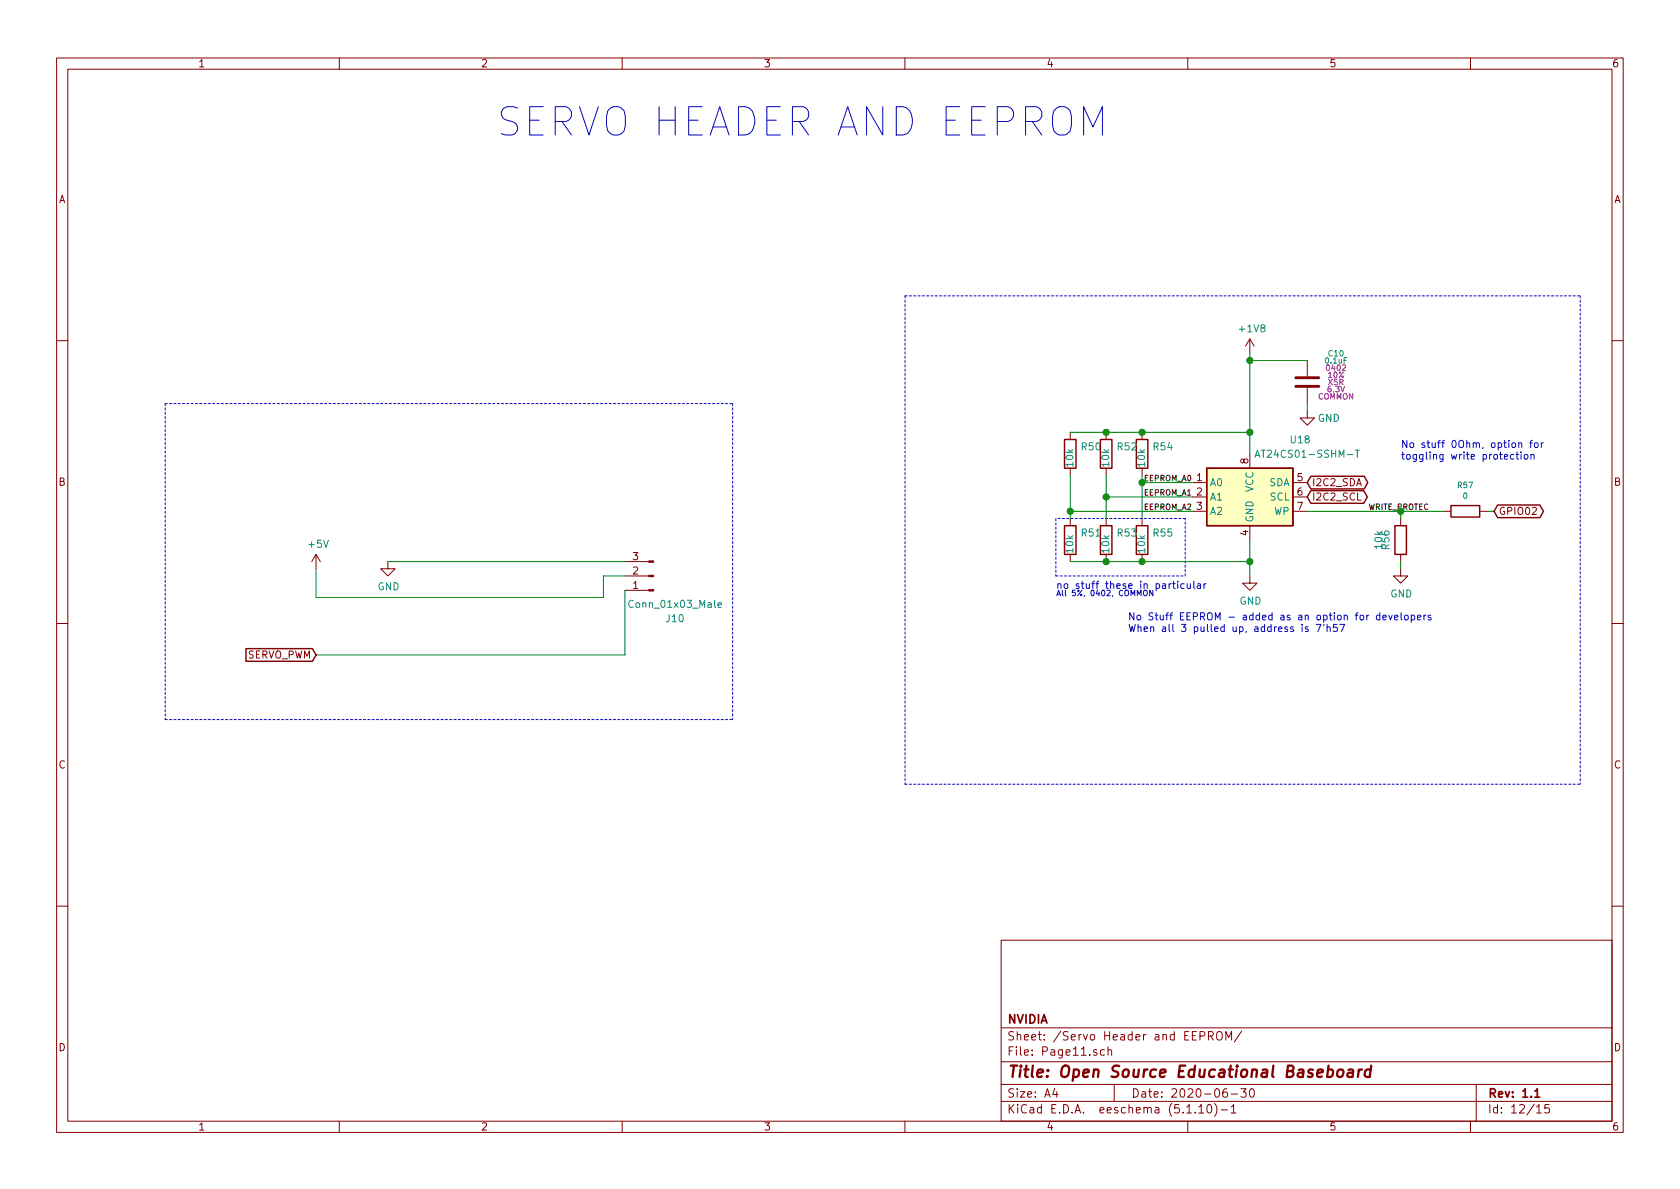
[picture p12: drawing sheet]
EESchema Schematic File Version 4
EELAYER 30 0
EELAYER END
$Descr A4 11693 8268
encoding utf-8
Sheet 12 15
Title "Open Source Educational Baseboard"
Date "2020-06-30"
Rev "1.1"
Comp "NVIDIA"
Comment1 ""
Comment2 ""
Comment3 ""
Comment4 ""
$EndDescr
Text Notes 3450 950  0    197  ~ 0
SERVO HEADER AND EEPROM\n
$Comp
L power:GND #PWR0131
U 1 1
P 2700 3900
F 0 "#PWR0131" H 2700 3650 50  0001 C CNN
F 1 "GND" H 2705 3727 50  0000 C CNN
F 2 "" H 2700 3900 50  0001 C CNN
F 3 "" H 2700 3900 50  0001 C CNN
	1    2700 3900
	1    0    0    -1  
$EndComp
$Comp
L power:+5V #PWR0130
U 1 1
P 2200 3950
F 0 "#PWR0130" H 2200 3800 50  0001 C CNN
F 1 "+5V" H 2215 4123 50  0000 C CNN
F 2 "" H 2200 3950 50  0001 C CNN
F 3 "" H 2200 3950 50  0001 C CNN
	1    2200 3950
	1    0    0    -1  
$EndComp
Text GLabel 2200 4550 0    50   Input ~ 0
SERVO_PWM
Wire Wire Line
	2200 4550 4350 4550
Wire Wire Line
	4350 4550 4350 4100
Wire Wire Line
	2700 3900 4350 3900
Wire Wire Line
	2200 3950 2200 4150
Wire Wire Line
	2200 4150 4200 4150
Wire Wire Line
	4200 4150 4200 4000
Wire Wire Line
	4200 4000 4350 4000
$Comp
L Connector:Conn_01x03_Male J10
U 1 1
P 4550 4000
F 0 "J10" H 4400 4300 50  0000 C CNN
F 1 "Conn_01x03_Male" H 4400 4200 50  0000 C CNN
F 2 "Connector_PinHeader_2.54mm:PinHeader_1x03_P2.54mm_Vertical" H 4550 4000 50  0001 C CNN
F 3 "~" H 4550 4000 50  0001 C CNN
	1    4550 4000
	-1   0    0    1   
$EndComp
$Comp
L power:GND #PWR?
U 1 1
P 8700 4000
AR Path="/5EEE1E2D/5F03908F" Ref="#PWR?"  Part="1" 
AR Path="/5EF6A6C5/5F03908F" Ref="#PWR0133"  Part="1" 
F 0 "#PWR0133" H 8700 3750 50  0001 C CNN
F 1 "GND" H 8705 3827 50  0000 C CNN
F 2 "" H 8700 4000 50  0001 C CNN
F 3 "" H 8700 4000 50  0001 C CNN
	1    8700 4000
	1    0    0    -1  
$EndComp
Wire Wire Line
	8700 3150 8700 3000
Text Notes 7850 4400 0    50   ~ 0
No Stuff EEPROM - added as an option for developers\nWhen all 3 pulled up, address is 7'h57\n
Text GLabel 9100 3450 2    50   BiDi ~ 0
I2C2_SCL
Text GLabel 9100 3350 2    50   BiDi ~ 0
I2C2_SDA
$Comp
L Device:R R?
U 1 1
P 9750 3750
AR Path="/5EEE1E2D/5F0390A1" Ref="R?"  Part="1" 
AR Path="/5EF6A6C5/5F0390A1" Ref="R56"  Part="1" 
F 0 "R56" V 9850 3750 50  0000 C CNN
F 1 "10k" V 9900 3750 50  0000 C CNN
F 2 "Resistor_SMD:R_0402_1005Metric" V 9680 3750 50  0001 C CNN
F 3 "~" H 9750 3750 50  0001 C CNN
	1    9750 3750
	-1   0    0    1   
$EndComp
$Comp
L Device:R R?
U 1 1
P 7700 3150
AR Path="/5EEE1E2D/5F0390AB" Ref="R?"  Part="1" 
AR Path="/5EF6A6C5/5F0390AB" Ref="R52"  Part="1" 
F 0 "R52" H 7630 3104 50  0000 R CNN
F 1 "10k" V 7700 3250 50  0000 R CNN
F 2 "Resistor_SMD:R_0402_1005Metric" V 7630 3150 50  0001 C CNN
F 3 "~" H 7700 3150 50  0001 C CNN
	1    7700 3150
	-1   0    0    1   
$EndComp
$Comp
L Device:R R?
U 1 1
P 7450 3150
AR Path="/5EEE1E2D/5F0390B1" Ref="R?"  Part="1" 
AR Path="/5EF6A6C5/5F0390B1" Ref="R50"  Part="1" 
F 0 "R50" H 7380 3104 50  0000 R CNN
F 1 "10k" V 7450 3250 50  0000 R CNN
F 2 "Resistor_SMD:R_0402_1005Metric" V 7380 3150 50  0001 C CNN
F 3 "~" H 7450 3150 50  0001 C CNN
	1    7450 3150
	-1   0    0    1   
$EndComp
$Comp
L Device:R R?
U 1 1
P 7950 3150
AR Path="/5EEE1E2D/5F0390B7" Ref="R?"  Part="1" 
AR Path="/5EF6A6C5/5F0390B7" Ref="R54"  Part="1" 
F 0 "R54" H 7880 3104 50  0000 R CNN
F 1 "10k" V 7950 3250 50  0000 R CNN
F 2 "Resistor_SMD:R_0402_1005Metric" V 7880 3150 50  0001 C CNN
F 3 "~" H 7950 3150 50  0001 C CNN
	1    7950 3150
	-1   0    0    1   
$EndComp
$Comp
L Device:R R?
U 1 1
P 7450 3750
AR Path="/5EEE1E2D/5F0390BD" Ref="R?"  Part="1" 
AR Path="/5EF6A6C5/5F0390BD" Ref="R51"  Part="1" 
F 0 "R51" H 7380 3704 50  0000 R CNN
F 1 "10k" V 7450 3850 50  0000 R CNN
F 2 "Resistor_SMD:R_0402_1005Metric" V 7380 3750 50  0001 C CNN
F 3 "~" H 7450 3750 50  0001 C CNN
	1    7450 3750
	-1   0    0    1   
$EndComp
$Comp
L Device:R R?
U 1 1
P 7700 3750
AR Path="/5EEE1E2D/5F0390C3" Ref="R?"  Part="1" 
AR Path="/5EF6A6C5/5F0390C3" Ref="R53"  Part="1" 
F 0 "R53" H 7630 3704 50  0000 R CNN
F 1 "10k" V 7700 3850 50  0000 R CNN
F 2 "Resistor_SMD:R_0402_1005Metric" V 7630 3750 50  0001 C CNN
F 3 "~" H 7700 3750 50  0001 C CNN
	1    7700 3750
	-1   0    0    1   
$EndComp
$Comp
L Device:R R?
U 1 1
P 7950 3750
AR Path="/5EEE1E2D/5F0390C9" Ref="R?"  Part="1" 
AR Path="/5EF6A6C5/5F0390C9" Ref="R55"  Part="1" 
F 0 "R55" H 7880 3704 50  0000 R CNN
F 1 "10k" V 7950 3850 50  0000 R CNN
F 2 "Resistor_SMD:R_0402_1005Metric" V 7880 3750 50  0001 C CNN
F 3 "~" H 7950 3750 50  0001 C CNN
	1    7950 3750
	-1   0    0    1   
$EndComp
Wire Wire Line
	7450 3900 7700 3900
Connection ~ 8700 3900
Wire Wire Line
	8700 3900 8700 4000
Connection ~ 7700 3900
Wire Wire Line
	7700 3900 7950 3900
Connection ~ 7950 3900
Wire Wire Line
	7950 3900 8700 3900
Connection ~ 8700 3000
Wire Wire Line
	8700 3000 8700 2500
Connection ~ 7700 3000
Wire Wire Line
	7700 3000 7950 3000
Connection ~ 7950 3000
Wire Wire Line
	7950 3000 8700 3000
Wire Wire Line
	7450 3000 7700 3000
Wire Wire Line
	7450 3300 7450 3550
Wire Wire Line
	7700 3300 7700 3450
Wire Wire Line
	7950 3300 7950 3350
Wire Wire Line
	8300 3350 7950 3350
Connection ~ 7950 3350
Wire Wire Line
	7950 3350 7950 3600
Wire Wire Line
	8300 3450 7700 3450
Connection ~ 7700 3450
Wire Wire Line
	7700 3450 7700 3600
Wire Wire Line
	8300 3550 7450 3550
Connection ~ 7450 3550
Wire Wire Line
	7450 3550 7450 3600
$Comp
L Memory_EEPROM:AT24CS01-MAHM U?
U 1 1
P 8700 3450
AR Path="/5EEE1E2D/5F039089" Ref="U?"  Part="1" 
AR Path="/5EF6A6C5/5F039089" Ref="U18"  Part="1" 
F 0 "U18" H 9050 3850 50  0000 C CNN
F 1 "AT24CS01-SSHM-T" H 9100 3750 50  0000 C CNN
F 2 "Package_SO:SOIC-8_3.9x4.9mm_P1.27mm" H 8700 3450 50  0001 C CNN
F 3 "http://ww1.microchip.com/downloads/en/DeviceDoc/Atmel-8815-SEEPROM-AT24CS01-02-Datasheet.pdf" H 8700 3450 50  0001 C CNN
	1    8700 3450
	1    0    0    -1  
$EndComp
$Comp
L power:+1V8 #PWR0132
U 1 1
P 8700 2450
F 0 "#PWR0132" H 8700 2300 50  0001 C CNN
F 1 "+1V8" H 8715 2623 50  0000 C CNN
F 2 "" H 8700 2450 50  0001 C CNN
F 3 "" H 8700 2450 50  0001 C CNN
	1    8700 2450
	1    0    0    -1  
$EndComp
Wire Notes Line
	7350 4000 8250 4000
Wire Notes Line
	8250 4000 8250 3600
Wire Notes Line
	8250 3600 7350 3600
Wire Notes Line
	7350 3600 7350 4000
Text Notes 7350 4100 0    50   ~ 0
no stuff these in particular
Text Notes 7350 4150 0    39   ~ 0
All 5%, 0402, COMMON
Wire Wire Line
	8700 3750 8700 3900
$Comp
L Device:R R57
U 1 1
P 10200 3550
F 0 "R57" V 10017 3550 39  0000 C CNN
F 1 "0" V 10092 3550 39  0000 C CNN
F 2 "Resistor_SMD:R_0402_1005Metric" V 10130 3550 39  0001 C CNN
F 3 "~" H 10200 3550 39  0001 C CNN
	1    10200 3550
	0    1    1    0   
$EndComp
Text GLabel 10400 3550 2    50   BiDi ~ 0
GPIO02
Wire Wire Line
	10350 3550 10400 3550
Text Notes 9750 3200 0    50   ~ 0
No stuff 0Ohm, option for \ntoggling write protection
Wire Notes Line
	6300 5450 11000 5450
Wire Notes Line
	6300 2050 6300 5450
Wire Notes Line
	11000 2050 11000 5450
Wire Notes Line
	6300 2050 11000 2050
Wire Notes Line
	1150 5000 5100 5000
Wire Notes Line
	1150 2800 5100 2800
Wire Notes Line
	5100 2800 5100 5000
Wire Notes Line
	1150 2800 1150 5000
Text Label 8300 3350 2    39   ~ 0
EEPROM_A0
Text Label 8300 3450 2    39   ~ 0
EEPROM_A1
Text Label 8300 3550 2    39   ~ 0
EEPROM_A2
Text Label 9950 3550 2    39   ~ 0
WRITE_PROTEC
Wire Wire Line
	9100 3550 9750 3550
Wire Wire Line
	9750 3600 9750 3550
Connection ~ 9750 3550
Wire Wire Line
	9750 3550 10050 3550
$Comp
L power:GND #PWR?
U 1 1
P 9750 3950
AR Path="/5EEE1E2D/60DCD2D0" Ref="#PWR?"  Part="1" 
AR Path="/5EF6A6C5/60DCD2D0" Ref="#PWR079"  Part="1" 
F 0 "#PWR079" H 9750 3700 50  0001 C CNN
F 1 "GND" H 9755 3777 50  0000 C CNN
F 2 "" H 9750 3950 50  0001 C CNN
F 3 "" H 9750 3950 50  0001 C CNN
	1    9750 3950
	1    0    0    -1  
$EndComp
Wire Wire Line
	9750 3950 9750 3900
$Comp
L Device:C C?
U 1 1
P 9100 2650
AR Path="/5EEE1E2D/60D1459B" Ref="C?"  Part="1" 
AR Path="/5EF6A6C5/60D1459B" Ref="C10"  Part="1" 
F 0 "C10" H 9300 2850 39  0000 C CNN
F 1 "0.1uF" H 9300 2800 39  0000 C CNN
F 2 "Capacitor_SMD:C_0402_1005Metric" H 9138 2500 39  0001 C CNN
F 3 "~" H 9100 2650 39  0001 C CNN
F 4 "0402" H 9300 2750 39  0000 C CNN "Package"
F 5 "10%" H 9300 2700 39  0000 C CNN "Tolerance"
F 6 "COMMON" H 9300 2550 39  0000 C CNN "Status"
F 7 "6.3V" H 9300 2600 39  0000 C CNN "Voltage Rating"
F 8 "X5R" H 9300 2650 39  0000 C CNN "Dielectric"
	1    9100 2650
	1    0    0    -1  
$EndComp
Wire Wire Line
	9100 2500 8700 2500
Connection ~ 8700 2500
Wire Wire Line
	8700 2500 8700 2450
Wire Wire Line
	9100 2800 9100 2850
$Comp
L power:GND #PWR098
U 1 1
P 9100 2850
F 0 "#PWR098" H 9100 2600 50  0001 C CNN
F 1 "GND" H 9250 2800 50  0000 C CNN
F 2 "" H 9100 2850 50  0001 C CNN
F 3 "" H 9100 2850 50  0001 C CNN
	1    9100 2850
	1    0    0    -1  
$EndComp
$EndSCHEMATC
